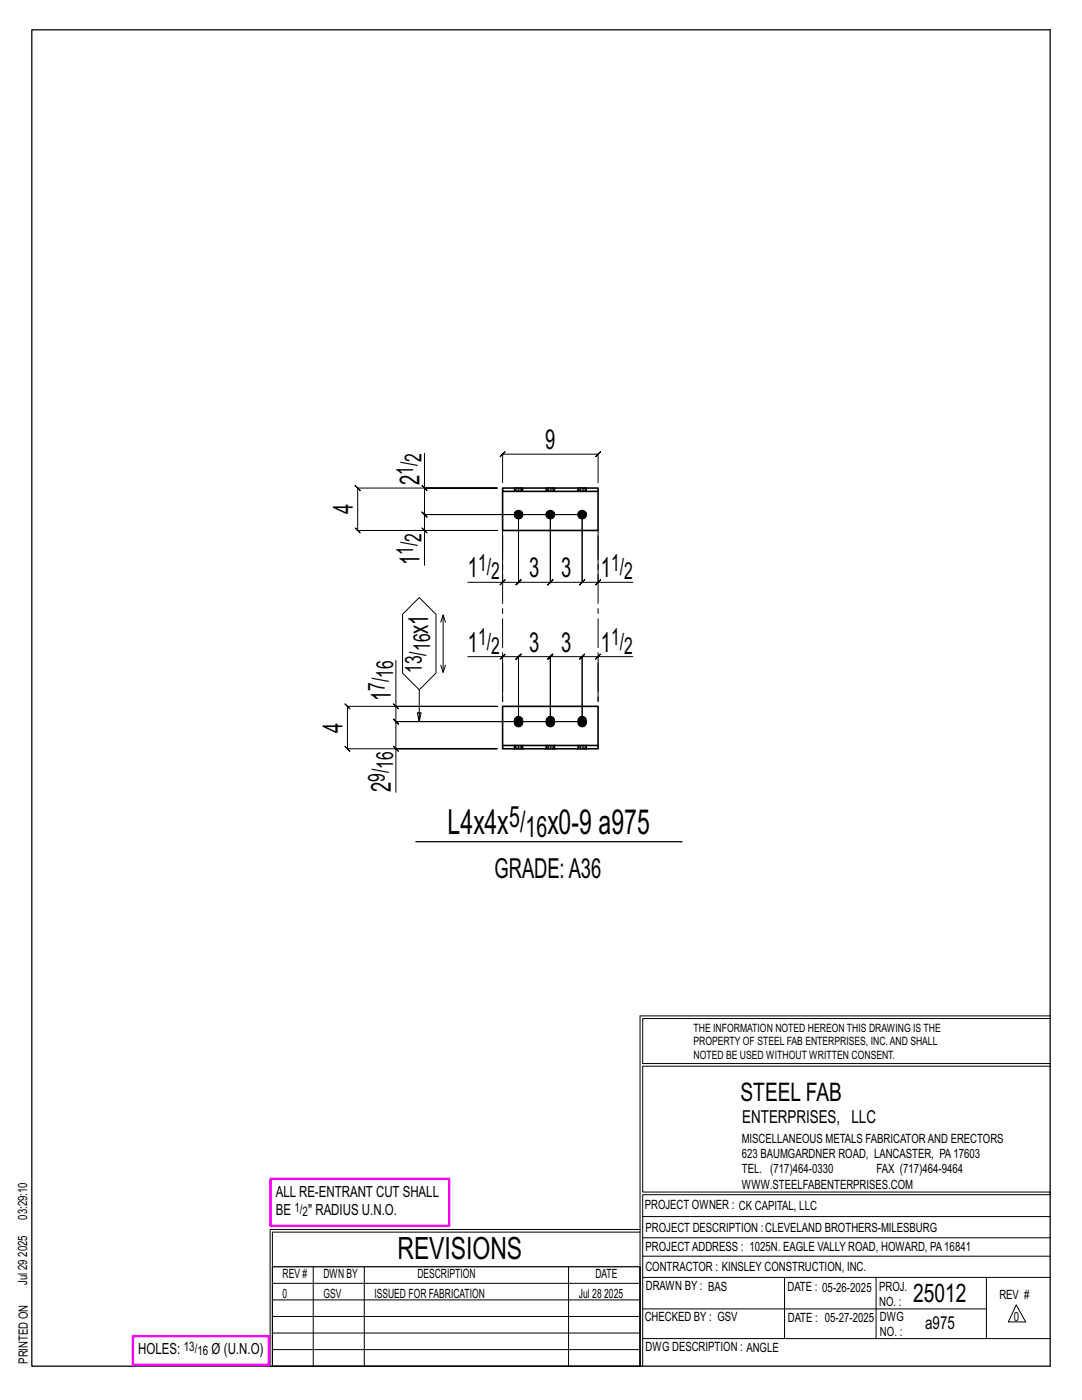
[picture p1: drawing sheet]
<svg xmlns="http://www.w3.org/2000/svg" width="216mm" height="279mm" viewBox="0 0 216 279" stroke-linecap="round" stroke-linejoin="round" font-family="sans-serif">
<g fill="none" stroke="#000" stroke-width=".2">
<path d="M84.2 96.9l1 1zM84.7 90.5v6.9h14.5h-27.8l-.5-.5 1 1-.5-.5v8.5l-.5-.5 1 1-.5-.5h27.8h-14.5v6.9M84.7 97.4v5.3l-.5-.5 1 1-.5-.5h31.5M100.3 96.3v-5.7l-.5 .5 1-1-.5 .5h19l-.5 .5 1-1-.5 .5v5.7M84.2 105.4l1 1zM100.3 116.2l.5-.5-1 1zM100.3 106.9v9.3h-6.9M116.2 102.7h-31.5l-.5-.5 1 1-.5-.5v3.2M116.2 102.7v13.5l.5-.5-1 1 .5-.5h-6.4l.5-.5-1 1 .5-.5v-13.5v13.5l.5-.5-1 1 .5-.5h-6.3l.5-.5-1 1 .5-.5v-13.5v13.5l.5-.5-1 1 .5-.5h-3.2M116.2 102.7v13.5l-.5 .5 1-1-.5 .5h3.1M119.3 116.2l.5-.5-1 1zM119.3 106.9v9.3h7"/>
<path d="M79 131.8v9.2h20.2h-29.9l-.5-.5 1 1-.5-.5v8.4l-.5-.5 1 1-.5-.5h29.9h-20.2v8.7M80.3 122.6l3.4-3.3 3.3 3.3v11.7l-3.3 3.4-3.4-3.4zM83.7 137.7v6.3l-.4-1.7h.7l-.3 1.7M87.9 132.7l.5 1.5 .5-1.5M88.4 122.7l-.5 1.5M88.9 124.2l-.5-1.5v11.5M93.4 131h6.9v8.9M100.3 131l-.5 .5 1-1zM100.3 131h3.2l-.5 .5 1-1-.5 .5v13v-13l-.5 .5 1-1-.5 .5h6.3l-.5 .5 1-1-.5 .5v13v-13l-.5 .5 1-1-.5 .5h6.4l-.5 .5 1-1-.5 .5v13M118.8 131.5l1-1zM119.3 131h-3.1l.5-.5-1 1 .5-.5v13M126.3 131h-7v8.9"/>
<path d="M78.5 148.9l1 1zM78.5 140.5l1 1zM79 141v3l-.5-.5 1 1-.5-.5h37.2M116.2 144h-37.2l-.5-.5 1 1-.5-.5v5.4M127.7 202.7v70M127.7 202.7h81.8M209.5 203.3h-81.3v9h81.3M209.5 212.8h-81.3v25.1h81.3v.5h-81.3v34.3M54.4 259.4h73.3M54.4 256.1h73.3M62.5 252.8v19.9M72.7 252.8v19.9"/>
<path d="M113.4 252.8v19.9M127.7 245.4h-73.8v27.3M127.7 245.9h-73.3v6.9M128.2 242.8h81.3M128.2 254.9h81.3M128.2 250.7h81.3M128.2 247h81.3M156.5 254.9v12.2M174.8 254.9v12.2M196.8 254.9v12.2M54.4 269.3h73.3M54.4 266h73.3"/>
<path d="M54.4 262.7h73.3M128.2 261.2h68.6M128.2 267.1h81.3M202.8 260.4l1.9 3.4h-3.5z"/>
</g>
<path d="M6.3 6h203.2v266.7h-203.2zM83 168h53.1M54.4 252.8h73.3v19.9h-73.3z" fill="none" stroke="#000" stroke-width=".25"/>
<path d="M54 235.3h35.6v9.3h-35.6zM26.5 266.7h27.1v5.7h-27.1z" fill="none" stroke="#f0f" stroke-width=".5"/>
<g fill="#000" stroke="#000" stroke-width=".2">
<path d="M102.9 143.2a.91 .91 0 0 1 1.1-.1 .91 .91 0 0 1 .3 1.1 .9 .9 0 0 1-1.1 .8 .9 .9 0 0 1-.6-1.2zM109.2 143.2a.91 .91 0 0 1 1.1-.1 .91 .91 0 0 1 .4 1.1 .9 .9 0 0 1-1.1 .8 .9 .9 0 0 1-.6-1.2zM115.6 143.2a.91 .91 0 0 1 1.1-.1 .91 .91 0 0 1 .3 1.1 .9 .9 0 0 1-1.1 .8 .9 .9 0 0 1-.6-1.2z"/>
<circle cx="103.5" cy="102.7" r=".86"/>
<circle cx="109.8" cy="102.7" r=".86"/>
<circle cx="116.2" cy="102.7" r=".86"/>
</g>
<g fill="none" stroke="#000" stroke-width=".32">
<path d="M100.3 97.4h19v.7h-19zM100.3 98.1v7.8h19v-7.8M100.3 148.8h19v.6h-19zM100.3 148.8v-7.8h19v7.8M102.6 148.8h.1M102.6 149.4h.1M104.3 148.8h.1M104.3 149.4h.1M109 148.8h.1M109 149.4h.1M110.7 148.8h.1M110.7 149.4h.1"/>
<path d="M115.3 148.8h.1M115.3 149.4h.1M117 148.8h.1M117 149.4h.1"/>
</g>
<g fill="none" stroke="#000" stroke-width=".2" stroke-dasharray="2 1.4">
<path d="M102.6 97.4l.1 .7zM102.7 97.4h.2M103.1 97.4h-.2v.7h-.2M103.1 98.1h.4v-.7h-.4v.7h-.2M103.5 97.4h.3v.7h-.3M103.8 97.4h.3v.7h-.3M104.1 97.4h.2v.7h-.2M104.3 97.4v.7M109 97.4v.7zM109 97.4h.2M109.5 97.4h-.3v.7h-.2M109.5 98.1h.3v-.7h-.3v.7h-.3"/>
<path d="M109.8 97.4h.3v.7h-.3M110.1 97.4h.3v.7h-.3M110.4 97.4h.2v.7h-.2M110.6 97.4v.7M115.3 97.4l.1 .7zM115.4 97.4h.2M115.8 97.4h-.2v.7h-.2M115.8 98.1h.4v-.7h-.4v.7h-.2M116.2 97.4h.3v.7h-.3M116.5 97.4h.3v.7h-.3M116.8 97.4h.2v.7h-.2M117 97.4v.7"/>
<path d="M102.6 148.8h.1M102.6 148.8v.6M102.7 149.4h-.1M102.9 149.4h-.2v-.6h.2M103.1 148.8h.4v.6h-.4zM103.1 149.4h-.2v-.6h.2M103.5 149.4h.3v-.6h.3M103.5 148.8h.3M103.8 149.4h.3v-.6h.2M104.1 149.4h.2v-.6M104.3 149.4v-.6M104.3 149.4h.1"/>
<path d="M109 148.8h.1M109 148.8v.6M109 149.4h.1M109.2 149.4h-.2v-.6h.2M109.5 148.8h.3v.6h-.3zM109.5 149.4h-.3v-.6h.3M109.8 149.4h.3v-.6h.3M109.8 148.8h.3M110.1 149.4h.3v-.6h.2M110.4 149.4h.2l.1-.6M110.7 149.4v-.6M110.7 149.4h-.1"/>
<path d="M115.3 148.8h.1M115.3 148.8v.6M115.4 149.4h-.1M115.6 149.4h-.2v-.6h.2M115.8 148.8h.4v.6h-.4zM115.8 149.4h-.2v-.6h.2M116.2 149.4h.3v-.6h.3M116.2 148.8h.3M116.5 149.4h.3v-.6h.2M116.8 149.4h.2v-.6M117 149.4v-.6M117 149.4h.1"/>
<circle cx="103.5" cy="102.7" r=".86"/>
<circle cx="109.8" cy="102.7" r=".86"/>
<circle cx="116.2" cy="102.7" r=".86"/>
</g>
<path d="M100.3 105.9v35.1M119.3 105.9v35.1" fill="none" stroke="#000" stroke-width=".2" stroke-dasharray="5.8 1 1 1"/>
<g font-size="6.9">
<text x="89.3" y="166.5">L4x4x</text>
<text x="109.2" y="166.5">x0-9 a975</text>
</g>
<text font-size="6.1" x="79.3" y="251.3">REVISIONS</text>
<g font-size="5.9">
<text x="101.6" y="165">5/</text>
<text x="104.9" y="167">16</text>
</g>
<g font-size="5.5">
<text x="108.8" y="89.7">9</text>
<text x="83.7" y="96.9" transform="rotate(-90 83.7 96.9)">2</text>
<text x="70.4" y="102.7" transform="rotate(-90 70.4 102.7)">4</text>
<text x="83.7" y="112.8" transform="rotate(-90 83.7 112.8)">1</text>
<text x="93.4" y="115.2">1</text>
<text x="105.6" y="115.2">3</text>
<text x="112" y="115.2">3</text>
<text x="119.9" y="115.2">1</text>
<text x="85.4" y="126.5" transform="rotate(-90 85.4 126.5)">x1</text>
<text x="93.4" y="130.1">1</text>
<text x="105.6" y="130.1">3</text>
<text x="112" y="130.1">3</text>
<text x="119.9" y="130.1">1</text>
<text x="78" y="139.9" transform="rotate(-90 78 139.9)">1</text>
<text x="68.3" y="146.2" transform="rotate(-90 68.3 146.2)">4</text>
<text x="78" y="158.1" transform="rotate(-90 78 158.1)">2</text>
<text x="98.7" y="175.2">GRADE:A36</text>
</g>
<g font-size="5.1">
<text x="147.8" y="219.8">STEEL FAB</text>
<text x="182.2" y="259.9">25012</text>
</g>
<g font-size="4.7">
<text x="82.5" y="94.8" transform="rotate(-90 82.5 94.8)">1/</text>
<text x="84.1" y="92.2" transform="rotate(-90 84.1 92.2)">2</text>
<text x="82.5" y="110.8" transform="rotate(-90 82.5 110.8)">1/</text>
<text x="84.1" y="108.1" transform="rotate(-90 84.1 108.1)">2</text>
<text x="95.4" y="114">1/</text>
<text x="121.9" y="114">1/</text>
<text x="98" y="115.6">2</text>
<text x="124.5" y="115.6">2</text>
<text x="85.8" y="130" transform="rotate(-90 85.8 130)">16</text>
<text x="95.4" y="128.8">1/</text>
<text x="98" y="130.5">2</text>
<text x="121.9" y="128.8">1/</text>
<text x="124.5" y="130.5">2</text>
<text x="76.8" y="137.9" transform="rotate(-90 76.8 137.9)">7/</text>
<text x="78.4" y="135.3" transform="rotate(-90 78.4 135.3)">16</text>
<text x="84.2" y="134.3" transform="rotate(-90 84.2 134.3)">13/</text>
<text x="78.4" y="153.5" transform="rotate(-90 78.4 153.5)">16</text>
<text x="76.8" y="156.1" transform="rotate(-90 76.8 156.1)">9/</text>
</g>
<g font-size="3.6">
<text x="148.1" y="224.1">ENTERPRISES, LLC</text>
<text x="184.6" y="265.2">a975</text>
</g>
<g font-size="3.1">
<text x="55" y="238.9">ALL RE-ENTRANT CUT SHALL</text>
<text x="55" y="242.5">BE</text>
<text x="61.5" y="242.5">&quot; RADIUS U.N.O.</text>
<text x="27.6" y="270.2">HOLES:</text>
<text x="42.2" y="270.2">Ø (U.N.O)</text>
</g>
<g font-size="2.6">
<text x="58.8" y="241.8">1/</text>
<text x="60.4" y="242.7">2</text>
<text x="36.7" y="269.6">13/</text>
<text x="39.4" y="270.5">16</text>
</g>
<g font-size="2.5">
<text x="148" y="231.2">623 BAUMGARDNER ROAD, LANCASTER, PA17603</text>
<text x="148" y="228.1">MISCELLANEOUS METALS FABRICATORAND ERECTORS</text>
<text x="148" y="237.2">WWW.STEELFABENTERPRISES.COM</text>
<text x="148" y="234.2">TEL. (717)464-0330</text>
<text x="174.9" y="234.2">FAX (717)464-9464</text>
<text x="5.4" y="243.4" transform="rotate(-90 5.4 243.4)">03:29:10</text>
<text x="128.7" y="241.3">PROJECT OWNER : CK CAPITAL, LLC</text>
<text x="128.8" y="246">PROJECT DESCRIPTION :CLEVELAND BROTHERS-MILESBURG</text>
<text x="5.4" y="250.8" transform="rotate(-90 5.4 250.8)">2025</text>
<text x="128.8" y="249.7">PROJECTADDRESS : 1025N. EAGLE VALLY ROAD, HOWARD, PA16841</text>
<text x="5.4" y="256.5" transform="rotate(-90 5.4 256.5)">Jul 29</text>
<text x="56.4" y="255">REV #</text>
<text x="64.5" y="255">DWN BY</text>
<text x="83.3" y="255">DESCRIPTION</text>
<text x="118.8" y="255">DATE</text>
<text x="128.8" y="253.7">CONTRACTOR : KINSLEY CONSTRUCTION, INC.</text>
<text x="128.9" y="257.5">DRAWN BY : BAS</text>
<text x="157.1" y="257.6">DATE : 05-26-2025</text>
<text x="175.4" y="257.7">PROJ.</text>
<text x="56.4" y="259">0</text>
<text x="64.5" y="259">GSV</text>
<text x="74.7" y="259">ISSUED FOR FABRICATION</text>
<text x="115.5" y="259">Jul 28</text>
<text x="120.6" y="259">2025</text>
<text x="128.6" y="263.7">CHECKED BY : GSV</text>
<text x="157.2" y="263.7">DATE : 05-27-2025</text>
<text x="175.4" y="260.7">NO. :</text>
<text x="175.6" y="263.7">DWG</text>
<text x="199.4" y="259.2">REV #</text>
<text x="202.3" y="263.7">0</text>
<text x="128.8" y="269.7">DWG DESCRIPTION : ANGLE</text>
<text x="175.6" y="266.7">NO. :</text>
<text x="5.5" y="272.2" transform="rotate(-90 5.5 272.2)">PRINTED ON</text>
</g>
<g font-size="2.3">
<text x="138.4" y="208.6">PROPERTY OF STEEL FAB ENTERPRISES, INC.AND SHALL</text>
<text x="138.4" y="205.9">THE INFORMATION NOTED HEREON THIS DRAWING IS THE</text>
<text x="138.4" y="211.3">NOTED BE USED WITHOUT WRITTEN CONSENT.</text>
</g>
</svg>
